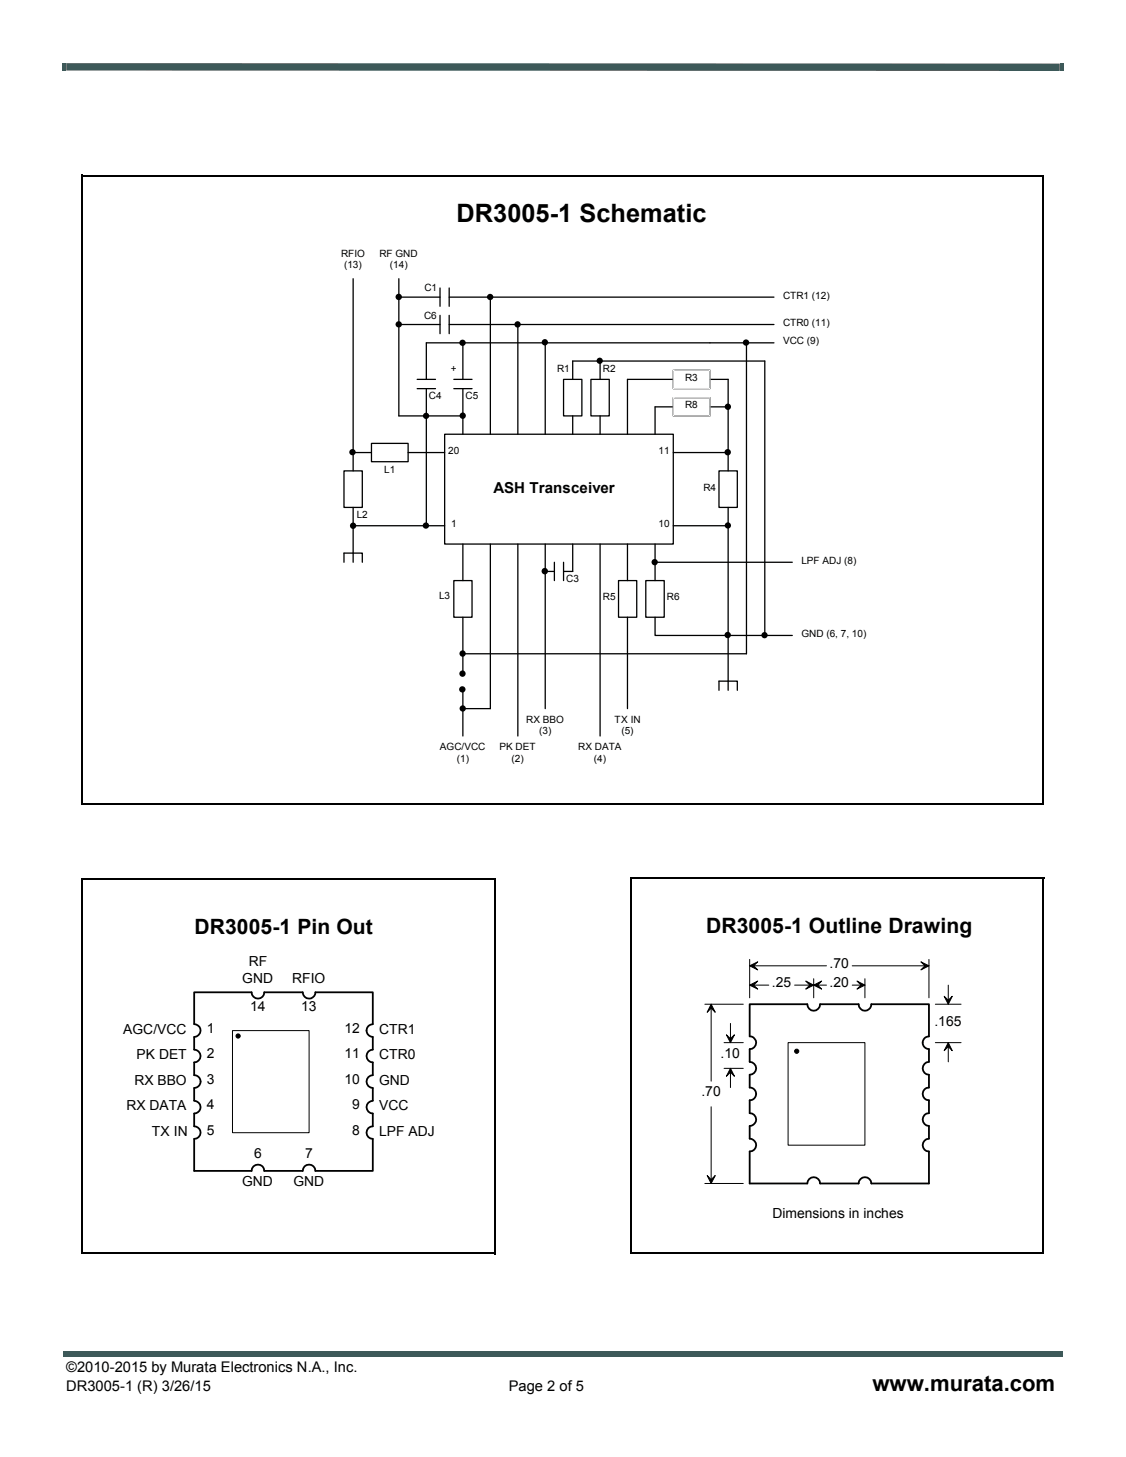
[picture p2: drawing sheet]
<svg xmlns="http://www.w3.org/2000/svg" width="216mm" height="279mm" viewBox="0 0 216 279" stroke-linecap="round" stroke-linejoin="round" font-family="sans-serif">
<g fill="#3d5959">
<path d="M12 12.1h.7v1.4h-.7z"/>
<path d="M203.2 12.2h.7v1.4h-.7z"/>
<path d="M12.7 12.1l190.5 .1v1.4l-190.5-.1z"/>
<path d="M12.2 259.2h.5v1.1h-.5z"/>
<path d="M12.7 259.2h191v1.1h-191z"/>
</g>
<g fill="#fff">
<path d="M120.7 168.3h79.3v71.9h-79.3z"/>
<path d="M120.7 168.4h79.3v71.8h-79.3z"/>
</g>
<path d="M120.7 168.3h79.3v71.9h-79.3z" fill="none" stroke="#fff" stroke-width=".19"/>
<g fill="none" stroke="#00f" stroke-width=".19">
<path d="M141.3 199.9h4.9M148.7 192.6h-5v4.9M156 190.1v5M165.8 190.1v5M173.2 192.6h4.9v4.9M175.7 199.9h4.9M141.3 204.9h4.9M141.3 209.8h4.9M141.3 214.7h4.9M141.3 219.6h4.9M175.7 204.9h4.9M175.7 209.8h4.9"/>
<path d="M175.7 214.7h4.9M175.7 219.6h4.9M143.7 222v4.9h5M178.1 222v4.9h-4.9"/>
</g>
<path d="M122.9 170.5h74.9v67.5h-74.9z" fill="#fff"/>
<path d="M143.7 192.6h11.1a1.23 1.23 0 0 0 1.2 1.2 1.23 1.23 0 0 0 1.2-1.2h7.4a1.22 1.22 0 0 0 1.3 1.2 1.22 1.22 0 0 0 1.2-1.2h11v6.2a1.22 1.22 0 0 0-1.2 1.2 1.22 1.22 0 0 0 1.2 1.2v2.4a1.24 1.24 0 0 0-1.2 1.3 1.24 1.24 0 0 0 1.2 1.2v2.5a1.22 1.22 0 0 0-1.2 1.2 1.22 1.22 0 0 0 1.2 1.2v2.5a1.23 1.23 0 0 0-1.2 1.2 1.23 1.23 0 0 0 1.2 1.2v2.5a1.23 1.23 0 0 0-1.2 1.2 1.23 1.23 0 0 0 1.2 1.2v6.1h-11a1.22 1.22 0 0 0-1.2-1.2 1.22 1.22 0 0 0-1.3 1.2h-7.4a1.23 1.23 0 0 0-1.2-1.2 1.23 1.23 0 0 0-1.2 1.2h-11.1v-6.1a1.23 1.23 0 0 0 1.3-1.2 1.23 1.23 0 0 0-1.3-1.2v-2.5a1.23 1.23 0 0 0 1.3-1.2 1.23 1.23 0 0 0-1.3-1.2v-2.5a1.22 1.22 0 0 0 1.3-1.2 1.22 1.22 0 0 0-1.3-1.2v-2.5a1.24 1.24 0 0 0 1.3-1.2 1.24 1.24 0 0 0-1.3-1.3v-2.4a1.23 1.23 0 0 0 1.3-1.2 1.23 1.23 0 0 0-1.3-1.3z" fill="none" stroke="#000" stroke-width=".35"/>
<g fill="none" stroke="#000" stroke-width=".19">
<path d="M135.1 192.6h7.4M136.4 192.6v14.7M138.8 199.9h3.7M140.1 196.3v3.6M143.7 184v7.3M143.7 185.2h14.8M143.7 188.9h3.7M151.1 199.9h14.7v19.7h-14.7zM152.4 188.9h6.1M156 187.7v3.6M163.4 185.2h14.7M163.4 188.9h2.4"/>
<path d="M165.8 187.7v3.6M178.1 184v7.3M179.3 192.6h5M179.3 199.9h5M181.8 188.9v3.7M181.8 199.9v3.7M136.4 212.2v14.7M138.8 204.9h3.7M140.1 204.9v3.7M135.1 226.9h7.4"/>
</g>
<path d="M136.4 192.6l.7 1.5-.7-.8-.8 .8zM139.3 198.4l.8 .8 .7-.8-.7 1.5zM143.7 188.9l1.6-.8-.8 .8 .8 .8zM143.7 185.2l1.6-.8-.8 .8 .8 .8zM154.5 188.1l1.5 .8-1.5 .8 .8-.8zM156 188.9l1.5-.8-.7 .8 .7 .8zM164.3 188.1l1.5 .8-1.5 .8 .8-.8zM176.6 184.4l1.5 .8-1.5 .8 .8-.8zM181 191.1l.8 .7 .8-.7-.8 1.5zM140.1 204.9l.7 1.5-.7-.8-.8 .8zM181.8 199.9l.8 1.6-.8-.8-.8 .8zM135.6 225.4l.8 .8 .7-.8-.7 1.5z" fill="#000" stroke="#000" stroke-width=".19"/>
<circle cx="152.8" cy="201.6" r=".4" fill="#000" stroke="#000" stroke-width=".19"/>
<path d="M15.5 168.6h79v71.6h-79z" fill="#fff"/>
<path d="M15.5 168.6h79v71.6h-79z" fill="none" stroke="#fff" stroke-width=".19"/>
<g fill="none" stroke="#00f" stroke-width=".19">
<path d="M34.8 197.6h4.9M42.1 190.3h-4.9v4.9M49.5 187.8v4.9M59.3 187.8v4.9M66.6 190.3h4.9v4.9M69.1 197.6h4.9M34.8 202.5h4.9M34.8 207.4h4.9M34.8 212.3h4.9M34.8 217.2h4.9M37.2 219.6v4.9h4.9M69.1 202.5h4.9"/>
<path d="M69.1 207.4h4.9M69.1 212.3h4.9M69.1 217.2h4.9M71.5 219.6v4.9h-4.9"/>
</g>
<path d="M17.6 170.7h74.7v67.3h-74.7z" fill="#fff"/>
<path d="M71.5 198.8a1.22 1.22 0 0 1-1.2-1.2 1.22 1.22 0 0 1 1.2-1.2v-6.1h-11a1.22 1.22 0 0 1-1.2 1.2 1.22 1.22 0 0 1-1.3-1.2h-7.3a1.22 1.22 0 0 1-1.2 1.2 1.22 1.22 0 0 1-1.3-1.2h-11v6.1a1.24 1.24 0 0 1 1.3 1.2 1.24 1.24 0 0 1-1.3 1.3v2.4a1.23 1.23 0 0 1 1.3 1.2 1.23 1.23 0 0 1-1.3 1.2v2.5a1.23 1.23 0 0 1 1.3 1.2 1.23 1.23 0 0 1-1.3 1.2v2.5a1.23 1.23 0 0 1 1.3 1.2 1.23 1.23 0 0 1-1.3 1.2v2.5a1.21 1.21 0 0 1 1.3 1.2 1.21 1.21 0 0 1-1.3 1.2v6.1h11a1.22 1.22 0 0 1 1.3-1.2 1.22 1.22 0 0 1 1.2 1.2h7.3a1.22 1.22 0 0 1 1.3-1.2 1.22 1.22 0 0 1 1.2 1.2h11v-6.1a1.21 1.21 0 0 1-1.2-1.2 1.21 1.21 0 0 1 1.2-1.2v-2.5a1.23 1.23 0 0 1-1.2-1.2 1.23 1.23 0 0 1 1.2-1.2v-2.5a1.23 1.23 0 0 1-1.2-1.2 1.23 1.23 0 0 1 1.2-1.2v-2.5a1.23 1.23 0 0 1-1.2-1.2 1.23 1.23 0 0 1 1.2-1.2v-2.4" fill="none" stroke="#000" stroke-width=".35"/>
<path d="M44.6 197.6h14.7v19.6h-14.7z" fill="none" stroke="#000" stroke-width=".19"/>
<circle cx="45.7" cy="198.7" r=".4" fill="#000" stroke="#000" stroke-width=".19"/>
<path d="M43.4 30.9h129.4v127.6h-129.4z" fill="#fff"/>
<path d="M43.4 30.9h129.4v127.6h-129.4z" fill="none" stroke="#fff" stroke-width=".19"/>
<path d="M44.9 32.4h126.3v124.5h-126.3z" fill="#fff"/>
<g fill="none" stroke="#000" stroke-width=".25">
<path d="M67.7 53.4v36.9M76.5 57h7.9M76.5 53.4v26.4h12.3M84.4 55.2v3.5M86.1 55.2v3.5M86.1 57h62.3M94 57v26.3M76.5 62.2h7.9M80 72.7h3.5M80 74.5h3.5M81.7 74.5v26.3M84.4 60.5v3.5"/>
<path d="M86.1 60.5v3.5M86.1 62.2h62.3M87 72.7h3.5M87 74.5h3.5M88.8 65.7v7M88.8 74.5v8.8M99.3 62.2v21.1M104.5 65.7v17.6M108.1 72.7h3.5v7.1h-3.5zM109.8 72.7v-3.5h36.8v52.7M109.8 79.8v3.5M113.3 72.7h3.5v7.1h-3.5z"/>
<path d="M115.1 69.2v3.5M115.1 79.8v3.5M129.1 76.3h7v3.5h-7zM129.1 71h7v3.5h-7zM129.1 72.7h-8.8v10.6M129.1 78h-3.5v5.3M136.1 78h3.5M136.1 72.7h3.5v17.6M143.1 65.7v59.7h-54.3M148.4 65.7h-66.7v7M66 90.3h3.5v7h-3.5zM67.7 86.8h3.5"/>
<path d="M67.7 97.3v10.5M71.2 85h7.1v3.5h-7.1zM78.3 86.8h7M85.3 83.3h43.8v21h-43.8zM129.1 86.8h10.5M137.9 90.3h3.5v7h-3.5zM139.6 97.3v3.5M66 107.8v-1.7h3.5v1.7M67.7 100.8h17.6M87 111.3h3.5v7.1h-3.5zM88.8 104.3v7M88.8 118.4v10.5"/>
<path d="M94 104.3v31.6h-5.2M99.3 104.3v36.8M104.5 104.3v31.6M104.5 109.6h1.8M106.3 107.8v3.5M108.1 107.8v3.5M109.8 104.3v5.3h-1.7M115.1 104.3v36.8M118.6 111.3h3.5v7.1h-3.5zM120.3 104.3v7M120.3 118.4v17.5M123.8 111.3h3.6v7.1h-3.6z"/>
<path d="M125.6 104.3v7M125.6 107.8h26.3M125.6 118.4v3.5h26.3M129.1 100.8h10.5M139.6 100.8v31.6M88.8 132.4v8.7M137.9 132.4v-1.8h3.5v1.8"/>
</g>
<path d="M129.1 71h7v3.5h-7zM129.1 71h.1M129.1 76.3h7v3.5h-7zM129.1 76.3h.1" fill="none" stroke="#fff" stroke-width=".19"/>
<g fill="#000">
<circle cx="76.5" cy="56.9" r=".61"/>
<circle cx="94" cy="57" r=".61"/>
<circle cx="76.5" cy="62.2" r=".61"/>
<circle cx="81.7" cy="79.7" r=".6"/>
<circle cx="88.7" cy="65.7" r=".61"/>
<circle cx="88.7" cy="79.7" r=".61"/>
<circle cx="99.2" cy="62.2" r=".61"/>
<circle cx="104.5" cy="65.6" r=".61"/>
<circle cx="115" cy="69.2" r=".6"/>
<circle cx="139.6" cy="78" r=".61"/>
<circle cx="143" cy="65.7" r=".61"/>
<circle cx="67.6" cy="86.7" r=".61"/>
<circle cx="139.5" cy="86.7" r=".61"/>
<circle cx="67.7" cy="100.8" r=".61"/>
<circle cx="81.7" cy="100.8" r=".61"/>
<circle cx="104.5" cy="109.5" r=".62"/>
<circle cx="125.5" cy="107.8" r=".61"/>
<circle cx="139.6" cy="100.8" r=".6"/>
<circle cx="88.7" cy="132.2" r=".61"/>
<circle cx="88.7" cy="129.2" r=".61"/>
<circle cx="88.7" cy="125.3" r=".61"/>
<circle cx="88.7" cy="135.9" r=".6"/>
<circle cx="139.5" cy="121.8" r=".61"/>
<circle cx="146.6" cy="121.8" r=".6"/>
</g>
<path d="M15.7 33.7h184.4M15.8 33.5v120.6M199.9 33.7v120.6M15.6 154.1h184.3M15.7 168.6h79.3M15.8 168.4v71.9M94.8 168.6v71.9M121 168.5h79.2M121 168.3v71.9M200.1 168.4v72M15.6 240.3h79.2M120.8 240.2h79.2" fill="none" stroke="#000" stroke-width=".36"/>
<text font-size="4.9" x="87.5" y="42.6">DR3005-1 Schematic</text>
<text font-size="4.2" x="167.3" y="266.7">www.murata.com</text>
<text font-size="4.1" x="135.4" y="178.9">DR3005-1 Outline Drawing</text>
<text font-size="4" x="37.3" y="179.1">DR3005-1 Pin Out</text>
<text font-size="2.9" x="94.6" y="94.6">ASH Transceiver</text>
<g font-size="2.8">
<text x="12.7" y="263.2">©2010-2015 by Murata Electronics N.A., Inc.</text>
<text x="12.7" y="266.7">DR3005-1 (R) 3/26/15</text>
<text x="97.6" y="266.7">Page 2 of 5</text>
</g>
<g font-size="2.7">
<text x="47.7" y="185.3">RF</text>
<text x="159" y="185.7">.70</text>
<text x="46.5" y="188.4">GND</text>
<text x="56" y="188.5">RFIO</text>
<text x="148" y="189.4">.25</text>
<text x="159" y="189.4">.20</text>
<text x="48" y="193.9">14</text>
<text x="57.8" y="193.9">13</text>
<text x="179.2" y="196.7">.165</text>
<text x="23.6" y="198.2">AGC/VCC</text>
<text x="26.2" y="203.1">PK DET</text>
<text x="39.7" y="198.1">1</text>
<text x="39.7" y="202.9">2</text>
<text x="66" y="202.9">11</text>
<text x="66" y="198.1">12</text>
<text x="72.7" y="198.2">CTR1</text>
<text x="72.7" y="203.1">CTR0</text>
<text x="138.2" y="202.8">.10</text>
<text x="25.8" y="208">RX BBO</text>
<text x="39.7" y="207.8">3</text>
<text x="66" y="207.8">10</text>
<text x="72.7" y="208">GND</text>
<text x="24.2" y="212.9">RX DATA</text>
<text x="39.7" y="212.7">4</text>
<text x="67.5" y="212.7">9</text>
<text x="72.7" y="212.9">VCC</text>
<text x="134.5" y="210.2">.70</text>
<text x="29.1" y="217.8">TX IN</text>
<text x="39.7" y="217.7">5</text>
<text x="67.5" y="217.7">8</text>
<text x="72.7" y="217.8">LPF ADJ</text>
<text x="46.4" y="227.4">GND</text>
<text x="48.7" y="222">6</text>
<text x="56.3" y="227.4">GND</text>
<text x="58.5" y="222">7</text>
<text x="148.1" y="233.5">Dimensions in inches</text>
</g>
<g font-size="1.9">
<text x="65.4" y="49.2">RFIO</text>
<text x="66" y="51.5">(13)</text>
<text x="72.7" y="49.2">RF GND</text>
<text x="74.8" y="51.5">(14)</text>
<text x="81.4" y="55.8">C1</text>
<text x="150.1" y="57.3">CTR1 (12)</text>
<text x="81.3" y="61.2">C6</text>
<text x="150.1" y="62.5">CTR0 (11)</text>
<text x="86.4" y="71.3">+</text>
<text x="106.8" y="71.3">R1</text>
<text x="115.6" y="71.3">R2</text>
<text x="150.1" y="66.1">VCC (9)</text>
<text x="82.3" y="76.6">C4</text>
<text x="89.3" y="76.6">C5</text>
<text x="131.4" y="73.1">R3</text>
<text x="131.4" y="78.3">R8</text>
<text x="85.9" y="87.1">20</text>
<text x="126.3" y="87.1">11</text>
<text x="73.7" y="90.6">L1</text>
<text x="134.9" y="94.1">R4</text>
<text x="68.4" y="99.4">L2</text>
<text x="86.5" y="101.1">1</text>
<text x="126.3" y="101.1">10</text>
<text x="108.6" y="111.6">C3</text>
<text x="153.6" y="108.1">LPF ADJ (8)</text>
<text x="84.2" y="114.8">L3</text>
<text x="115.6" y="115.1">R5</text>
<text x="127.9" y="115.1">R6</text>
<text x="153.6" y="122.2">GND (6, 7, 10)</text>
<text x="84.3" y="143.8">AGC/VCC</text>
<text x="95.8" y="143.8">PK DET</text>
<text x="100.9" y="138.6">RX BBO</text>
<text x="103.4" y="140.8">(3)</text>
<text x="110.9" y="143.8">RX DATA</text>
<text x="117.9" y="138.6">TX IN</text>
<text x="119.1" y="140.8">(5)</text>
<text x="87.6" y="146.1">(1)</text>
<text x="98.1" y="146.1">(2)</text>
<text x="113.9" y="146.1">(4)</text>
</g>
</svg>
